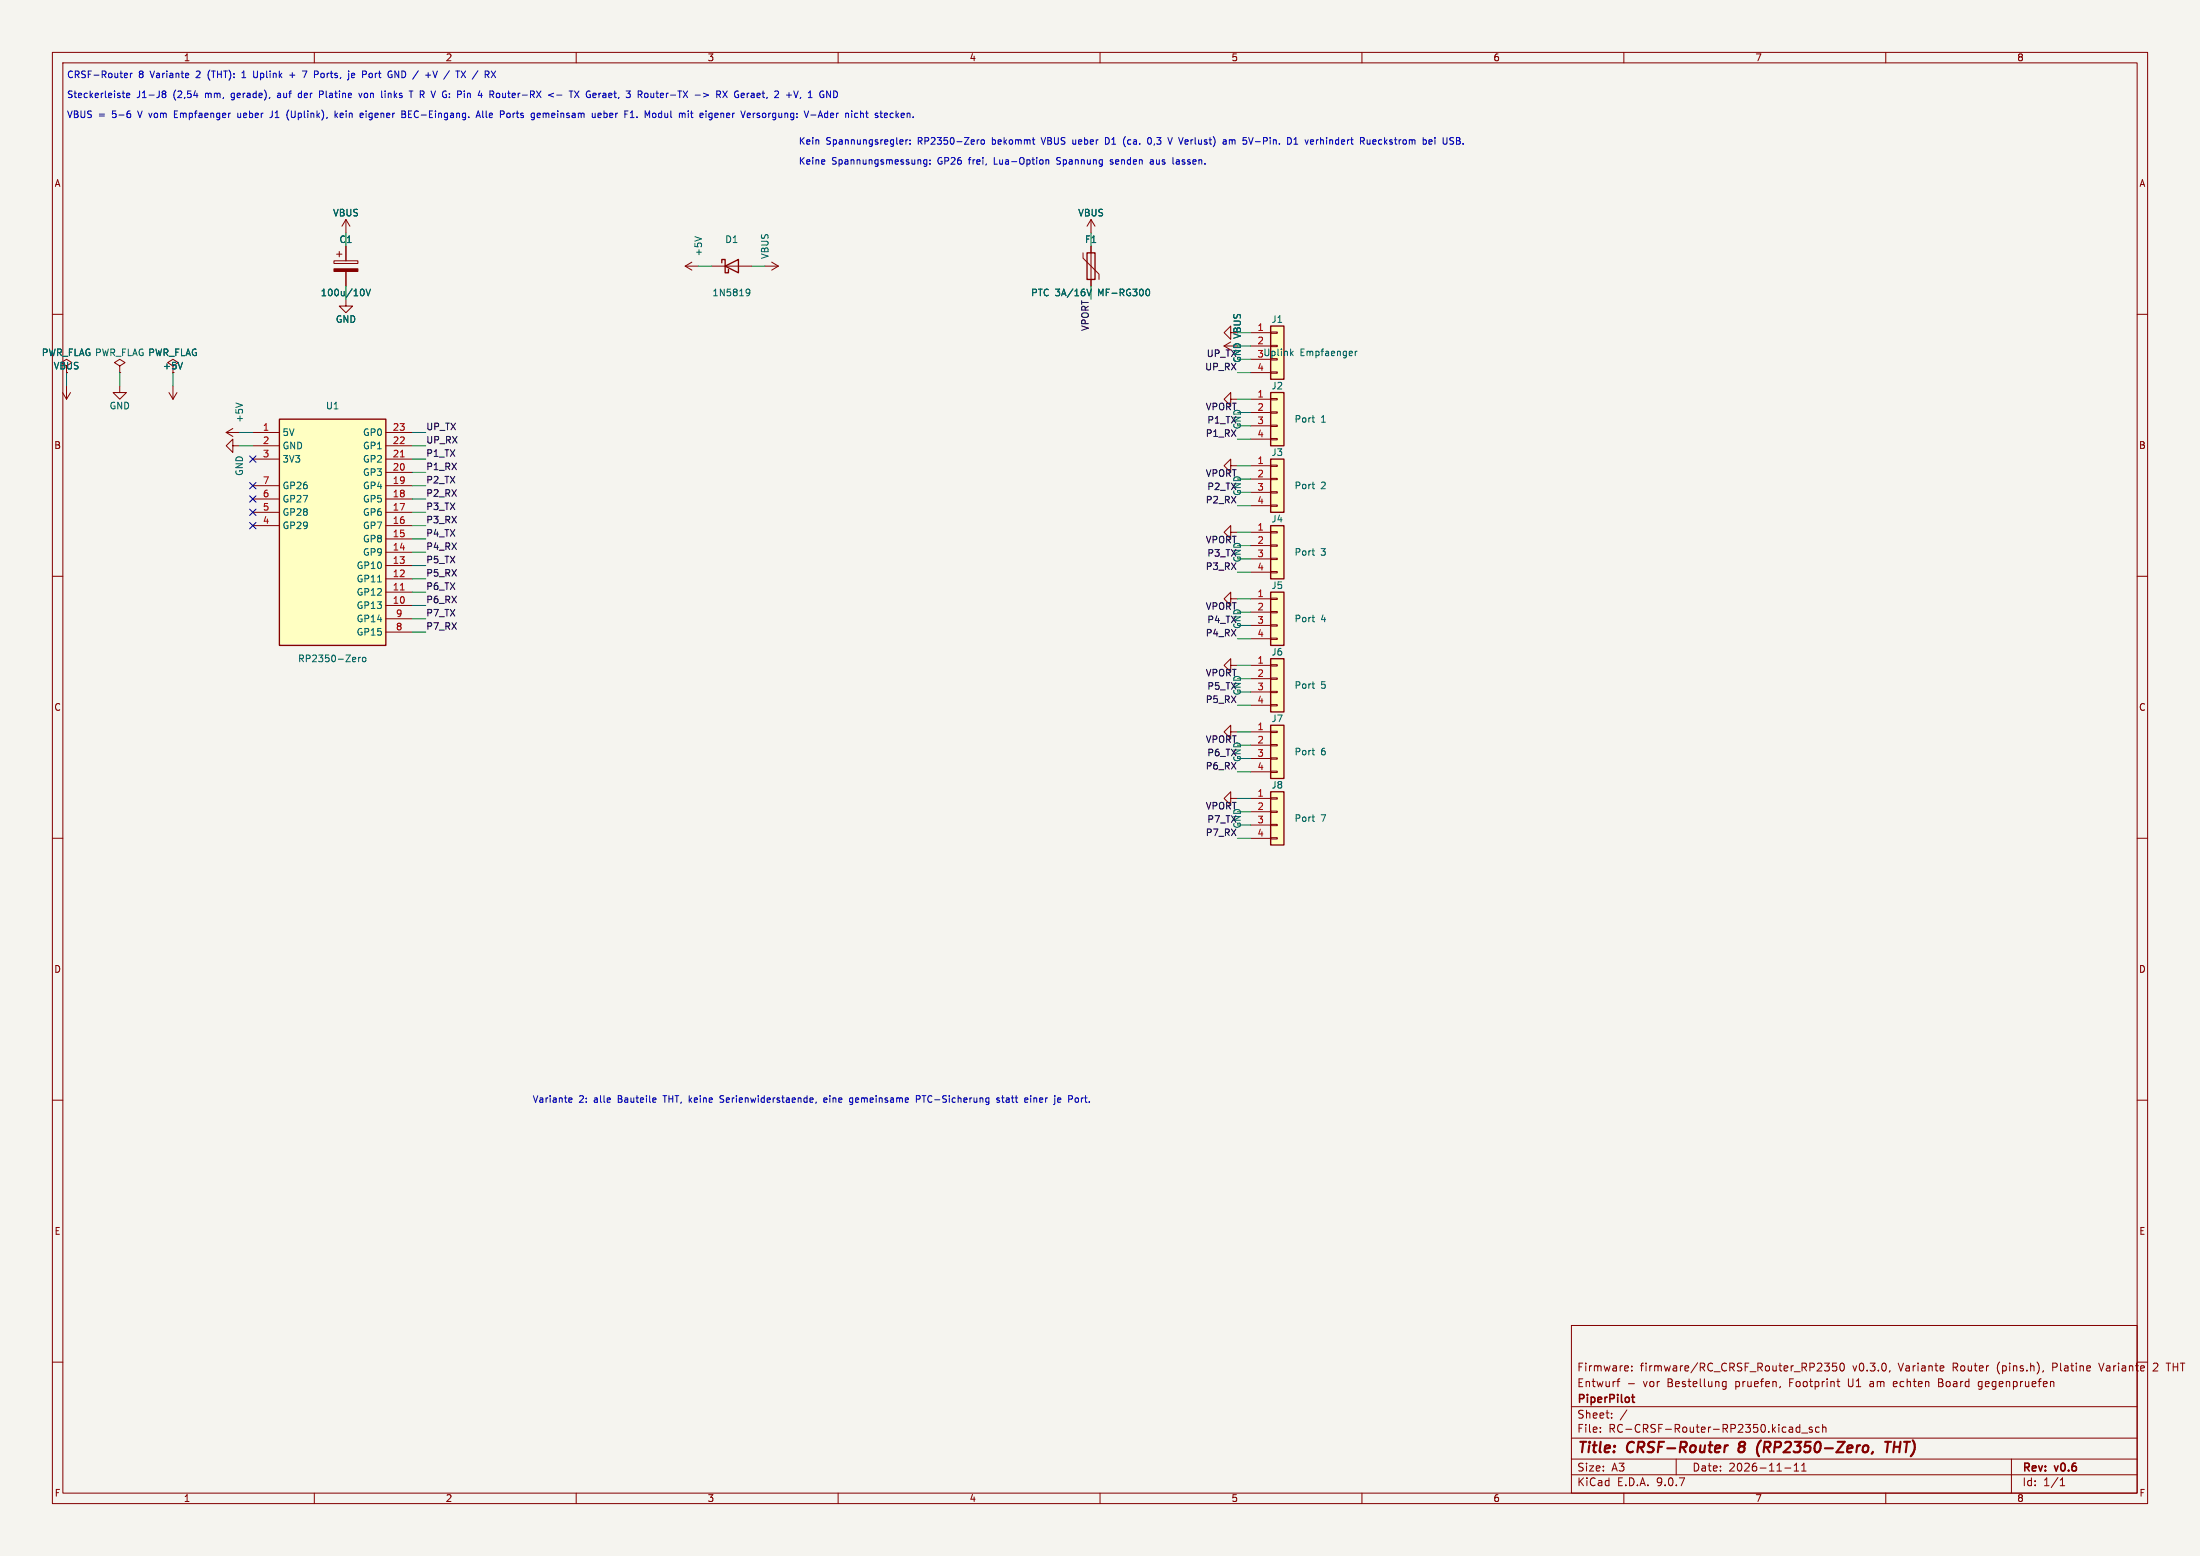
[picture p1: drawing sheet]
(kicad_sch
 (version 20250114)
 (generator "eeschema")
 (generator_version "9.0")
 (paper "A3")
 (title_block
  (title "CRSF-Router 8 (RP2350-Zero, THT)")
  (date "2026-11-11")
  (rev "v0.6")
  (company "PiperPilot")
  (comment 1 "Entwurf - vor Bestellung pruefen, Footprint U1 am echten Board gegenpruefen")
  (comment 2 "Firmware: firmware/RC_CRSF_Router_RP2350 v0.3.0, Variante Router (pins.h), Platine Variante 2 THT"))
 (lib_symbols
  (symbol "Connector_Generic:Conn_01x04"
   (pin_names
    (offset 1.016) (hide yes)) (exclude_from_sim no) (in_bom yes) (on_board yes)
   (property "Reference" "J" (at 0 5.08 0) (effects (font (size 1.27 1.27))))
   (property "Value" "Conn_01x04" (at 0 -7.62 0) (effects (font (size 1.27 1.27))))
   (property "Footprint" "" (at 0 0 0) (effects (font (size 1.27 1.27)) (hide yes)))
   (property "Datasheet" "~" (at 0 0 0) (effects (font (size 1.27 1.27)) (hide yes)))
   (property "Description" "Generic connector, single row, 01x04, script generated (kicad-library-utils/schlib/autogen/connector/)" (at 0 0 0) (effects (font (size 1.27 1.27)) (hide yes)))
   (symbol "Conn_01x04_1_1"
    (rectangle (start -1.27 3.81) (end 1.27 -6.35) (stroke (width 0.254) (type default)) (fill (type background)))
    (rectangle (start -1.27 2.667) (end 0 2.413) (stroke (width 0.1524) (type default)) (fill (type none)))
    (rectangle (start -1.27 0.127) (end 0 -0.127) (stroke (width 0.1524) (type default)) (fill (type none)))
    (rectangle (start -1.27 -2.413) (end 0 -2.667) (stroke (width 0.1524) (type default)) (fill (type none)))
    (rectangle (start -1.27 -4.953) (end 0 -5.207) (stroke (width 0.1524) (type default)) (fill (type none)))
    (pin passive line (at -5.08 2.54 0) (length 3.81) (name "Pin_1" (effects (font (size 1.27 1.27)))) (number "1" (effects (font (size 1.27 1.27)))))
    (pin passive line (at -5.08 0 0) (length 3.81) (name "Pin_2" (effects (font (size 1.27 1.27)))) (number "2" (effects (font (size 1.27 1.27)))))
    (pin passive line (at -5.08 -2.54 0) (length 3.81) (name "Pin_3" (effects (font (size 1.27 1.27)))) (number "3" (effects (font (size 1.27 1.27)))))
    (pin passive line (at -5.08 -5.08 0) (length 3.81) (name "Pin_4" (effects (font (size 1.27 1.27)))) (number "4" (effects (font (size 1.27 1.27))))))
   (embedded_fonts no))
  (symbol "Device:C_Polarized"
   (pin_numbers (hide yes))
   (pin_names
    (offset 0.254)) (exclude_from_sim no) (in_bom yes) (on_board yes)
   (property "Reference" "C" (at 0.635 2.54 0) (effects (font (size 1.27 1.27)) (justify left)))
   (property "Value" "C_Polarized" (at 0.635 -2.54 0) (effects (font (size 1.27 1.27)) (justify left)))
   (property "Footprint" "" (at 0.9652 -3.81 0) (effects (font (size 1.27 1.27)) (hide yes)))
   (property "Datasheet" "~" (at 0 0 0) (effects (font (size 1.27 1.27)) (hide yes)))
   (property "Description" "Polarized capacitor" (at 0 0 0) (effects (font (size 1.27 1.27)) (hide yes)))
   (symbol "C_Polarized_0_1"
    (rectangle (start -2.286 0.508) (end 2.286 1.016) (stroke (width 0) (type default)) (fill (type none)))
    (polyline (pts (xy -1.778 2.286) (xy -0.762 2.286)) (stroke (width 0) (type default)) (fill (type none)))
    (polyline (pts (xy -1.27 2.794) (xy -1.27 1.778)) (stroke (width 0) (type default)) (fill (type none)))
    (rectangle (start 2.286 -0.508) (end -2.286 -1.016) (stroke (width 0) (type default)) (fill (type outline))))
   (symbol "C_Polarized_1_1"
    (pin passive line (at 0 3.81 270) (length 2.794) (name "~" (effects (font (size 1.27 1.27)))) (number "1" (effects (font (size 1.27 1.27)))))
    (pin passive line (at 0 -3.81 90) (length 2.794) (name "~" (effects (font (size 1.27 1.27)))) (number "2" (effects (font (size 1.27 1.27))))))
   (embedded_fonts no))
  (symbol "Device:D_Schottky"
   (pin_numbers (hide yes))
   (pin_names
    (offset 1.016) (hide yes)) (exclude_from_sim no) (in_bom yes) (on_board yes)
   (property "Reference" "D" (at 0 2.54 0) (effects (font (size 1.27 1.27))))
   (property "Value" "D_Schottky" (at 0 -2.54 0) (effects (font (size 1.27 1.27))))
   (property "Footprint" "" (at 0 0 0) (effects (font (size 1.27 1.27)) (hide yes)))
   (property "Datasheet" "~" (at 0 0 0) (effects (font (size 1.27 1.27)) (hide yes)))
   (property "Description" "Schottky diode" (at 0 0 0) (effects (font (size 1.27 1.27)) (hide yes)))
   (symbol "D_Schottky_0_1"
    (polyline (pts (xy -1.905 0.635) (xy -1.905 1.27) (xy -1.27 1.27) (xy -1.27 -1.27) (xy -0.635 -1.27) (xy -0.635 -0.635)) (stroke (width 0.254) (type default)) (fill (type none)))
    (polyline (pts (xy 1.27 1.27) (xy 1.27 -1.27) (xy -1.27 0) (xy 1.27 1.27)) (stroke (width 0.254) (type default)) (fill (type none)))
    (polyline (pts (xy 1.27 0) (xy -1.27 0)) (stroke (width 0) (type default)) (fill (type none))))
   (symbol "D_Schottky_1_1"
    (pin passive line (at -3.81 0 0) (length 2.54) (name "K" (effects (font (size 1.27 1.27)))) (number "1" (effects (font (size 1.27 1.27)))))
    (pin passive line (at 3.81 0 180) (length 2.54) (name "A" (effects (font (size 1.27 1.27)))) (number "2" (effects (font (size 1.27 1.27))))))
   (embedded_fonts no))
  (symbol "Device:Polyfuse"
   (pin_numbers (hide yes))
   (pin_names
    (offset 0)) (exclude_from_sim no) (in_bom yes) (on_board yes)
   (property "Reference" "F" (at -2.54 0 90) (effects (font (size 1.27 1.27))))
   (property "Value" "Polyfuse" (at 2.54 0 90) (effects (font (size 1.27 1.27))))
   (property "Footprint" "" (at 1.27 -5.08 0) (effects (font (size 1.27 1.27)) (justify left) (hide yes)))
   (property "Datasheet" "~" (at 0 0 0) (effects (font (size 1.27 1.27)) (hide yes)))
   (property "Description" "Resettable fuse, polymeric positive temperature coefficient" (at 0 0 0) (effects (font (size 1.27 1.27)) (hide yes)))
   (symbol "Polyfuse_0_1"
    (polyline (pts (xy -1.524 2.54) (xy -1.524 1.524) (xy 1.524 -1.524) (xy 1.524 -2.54)) (stroke (width 0) (type default)) (fill (type none)))
    (rectangle (start -0.762 2.54) (end 0.762 -2.54) (stroke (width 0.254) (type default)) (fill (type none)))
    (polyline (pts (xy 0 2.54) (xy 0 -2.54)) (stroke (width 0) (type default)) (fill (type none))))
   (symbol "Polyfuse_1_1"
    (pin passive line (at 0 3.81 270) (length 1.27) (name "~" (effects (font (size 1.27 1.27)))) (number "1" (effects (font (size 1.27 1.27)))))
    (pin passive line (at 0 -3.81 90) (length 1.27) (name "~" (effects (font (size 1.27 1.27)))) (number "2" (effects (font (size 1.27 1.27))))))
   (embedded_fonts no))
  (symbol "Router8:RP2350-Zero" (exclude_from_sim no) (in_bom yes) (on_board yes)
   (property "Reference" "U" (at 0 22.86 0) (effects (font (size 1.27 1.27))))
   (property "Value" "RP2350-Zero" (at 0 -22.86 0) (effects (font (size 1.27 1.27))))
   (property "Footprint" "Router8:RP2350-Zero_Socket" (at 0 0 0) (effects (font (size 1.27 1.27)) (hide yes)))
   (property "Datasheet" "https://www.waveshare.com/wiki/RP2350-Zero" (at 0 0 0) (effects (font (size 1.27 1.27)) (hide yes)))
   (property "Description" "Waveshare RP2350-Zero (RP2350A), 23 Pins, gesteckt" (at 0 0 0) (effects (font (size 1.27 1.27)) (hide yes)))
   (symbol "RP2350-Zero_0_1"
    (rectangle (start -10.16 21.59) (end 10.16 -21.59) (stroke (width 0.254) (type default)) (fill (type background))))
   (symbol "RP2350-Zero_1_1"
    (pin power_in line (at -15.24 19.05 0) (length 5.08) (name "5V" (effects (font (size 1.27 1.27)))) (number "1" (effects (font (size 1.27 1.27)))))
    (pin power_in line (at -15.24 16.51 0) (length 5.08) (name "GND" (effects (font (size 1.27 1.27)))) (number "2" (effects (font (size 1.27 1.27)))))
    (pin power_out line (at -15.24 13.97 0) (length 5.08) (name "3V3" (effects (font (size 1.27 1.27)))) (number "3" (effects (font (size 1.27 1.27)))))
    (pin bidirectional line (at -15.24 8.89 0) (length 5.08) (name "GP26" (effects (font (size 1.27 1.27)))) (number "7" (effects (font (size 1.27 1.27)))))
    (pin bidirectional line (at -15.24 6.35 0) (length 5.08) (name "GP27" (effects (font (size 1.27 1.27)))) (number "6" (effects (font (size 1.27 1.27)))))
    (pin bidirectional line (at -15.24 3.81 0) (length 5.08) (name "GP28" (effects (font (size 1.27 1.27)))) (number "5" (effects (font (size 1.27 1.27)))))
    (pin bidirectional line (at -15.24 1.27 0) (length 5.08) (name "GP29" (effects (font (size 1.27 1.27)))) (number "4" (effects (font (size 1.27 1.27)))))
    (pin bidirectional line (at 15.24 19.05 180) (length 5.08) (name "GP0" (effects (font (size 1.27 1.27)))) (number "23" (effects (font (size 1.27 1.27)))))
    (pin bidirectional line (at 15.24 16.51 180) (length 5.08) (name "GP1" (effects (font (size 1.27 1.27)))) (number "22" (effects (font (size 1.27 1.27)))))
    (pin bidirectional line (at 15.24 13.97 180) (length 5.08) (name "GP2" (effects (font (size 1.27 1.27)))) (number "21" (effects (font (size 1.27 1.27)))))
    (pin bidirectional line (at 15.24 11.43 180) (length 5.08) (name "GP3" (effects (font (size 1.27 1.27)))) (number "20" (effects (font (size 1.27 1.27)))))
    (pin bidirectional line (at 15.24 8.89 180) (length 5.08) (name "GP4" (effects (font (size 1.27 1.27)))) (number "19" (effects (font (size 1.27 1.27)))))
    (pin bidirectional line (at 15.24 6.35 180) (length 5.08) (name "GP5" (effects (font (size 1.27 1.27)))) (number "18" (effects (font (size 1.27 1.27)))))
    (pin bidirectional line (at 15.24 3.81 180) (length 5.08) (name "GP6" (effects (font (size 1.27 1.27)))) (number "17" (effects (font (size 1.27 1.27)))))
    (pin bidirectional line (at 15.24 1.27 180) (length 5.08) (name "GP7" (effects (font (size 1.27 1.27)))) (number "16" (effects (font (size 1.27 1.27)))))
    (pin bidirectional line (at 15.24 -1.27 180) (length 5.08) (name "GP8" (effects (font (size 1.27 1.27)))) (number "15" (effects (font (size 1.27 1.27)))))
    (pin bidirectional line (at 15.24 -3.81 180) (length 5.08) (name "GP9" (effects (font (size 1.27 1.27)))) (number "14" (effects (font (size 1.27 1.27)))))
    (pin bidirectional line (at 15.24 -6.35 180) (length 5.08) (name "GP10" (effects (font (size 1.27 1.27)))) (number "13" (effects (font (size 1.27 1.27)))))
    (pin bidirectional line (at 15.24 -8.89 180) (length 5.08) (name "GP11" (effects (font (size 1.27 1.27)))) (number "12" (effects (font (size 1.27 1.27)))))
    (pin bidirectional line (at 15.24 -11.43 180) (length 5.08) (name "GP12" (effects (font (size 1.27 1.27)))) (number "11" (effects (font (size 1.27 1.27)))))
    (pin bidirectional line (at 15.24 -13.97 180) (length 5.08) (name "GP13" (effects (font (size 1.27 1.27)))) (number "10" (effects (font (size 1.27 1.27)))))
    (pin bidirectional line (at 15.24 -16.51 180) (length 5.08) (name "GP14" (effects (font (size 1.27 1.27)))) (number "9" (effects (font (size 1.27 1.27)))))
    (pin bidirectional line (at 15.24 -19.05 180) (length 5.08) (name "GP15" (effects (font (size 1.27 1.27)))) (number "8" (effects (font (size 1.27 1.27))))))
   (embedded_fonts no))
  (symbol "power:+5V"
   (power)
   (pin_names
    (offset 0)) (exclude_from_sim no) (in_bom yes) (on_board yes)
   (property "Reference" "#PWR" (at 0 -3.81 0) (effects (font (size 1.27 1.27)) (hide yes)))
   (property "Value" "+5V" (at 0 3.556 0) (effects (font (size 1.27 1.27))))
   (property "Footprint" "" (at 0 0 0) (effects (font (size 1.27 1.27)) (hide yes)))
   (property "Datasheet" "" (at 0 0 0) (effects (font (size 1.27 1.27)) (hide yes)))
   (property "Description" "Power symbol creates a global label with name \"+5V\"" (at 0 0 0) (effects (font (size 1.27 1.27)) (hide yes)))
   (symbol "+5V_0_1"
    (polyline (pts (xy -0.762 1.27) (xy 0 2.54)) (stroke (width 0) (type default)) (fill (type none)))
    (polyline (pts (xy 0 2.54) (xy 0.762 1.27)) (stroke (width 0) (type default)) (fill (type none)))
    (polyline (pts (xy 0 0) (xy 0 2.54)) (stroke (width 0) (type default)) (fill (type none))))
   (symbol "+5V_1_1"
    (pin power_in line (at 0 0 90) (length 0) (hide yes) (name "+5V" (effects (font (size 1.27 1.27)))) (number "1" (effects (font (size 1.27 1.27))))))
   (embedded_fonts no))
  (symbol "power:GND"
   (power)
   (pin_names
    (offset 0)) (exclude_from_sim no) (in_bom yes) (on_board yes)
   (property "Reference" "#PWR" (at 0 -6.35 0) (effects (font (size 1.27 1.27)) (hide yes)))
   (property "Value" "GND" (at 0 -3.81 0) (effects (font (size 1.27 1.27))))
   (property "Footprint" "" (at 0 0 0) (effects (font (size 1.27 1.27)) (hide yes)))
   (property "Datasheet" "" (at 0 0 0) (effects (font (size 1.27 1.27)) (hide yes)))
   (property "Description" "Power symbol creates a global label with name \"GND\" , ground" (at 0 0 0) (effects (font (size 1.27 1.27)) (hide yes)))
   (symbol "GND_0_1"
    (polyline (pts (xy 0 0) (xy 0 -1.27) (xy 1.27 -1.27) (xy 0 -2.54) (xy -1.27 -1.27) (xy 0 -1.27)) (stroke (width 0) (type default)) (fill (type none))))
   (symbol "GND_1_1"
    (pin power_in line (at 0 0 270) (length 0) (hide yes) (name "GND" (effects (font (size 1.27 1.27)))) (number "1" (effects (font (size 1.27 1.27))))))
   (embedded_fonts no))
  (symbol "power:PWR_FLAG"
   (power)
   (pin_numbers (hide yes))
   (pin_names
    (offset 0) (hide yes)) (exclude_from_sim no) (in_bom yes) (on_board yes)
   (property "Reference" "#FLG" (at 0 1.905 0) (effects (font (size 1.27 1.27)) (hide yes)))
   (property "Value" "PWR_FLAG" (at 0 3.81 0) (effects (font (size 1.27 1.27))))
   (property "Footprint" "" (at 0 0 0) (effects (font (size 1.27 1.27)) (hide yes)))
   (property "Datasheet" "~" (at 0 0 0) (effects (font (size 1.27 1.27)) (hide yes)))
   (property "Description" "Special symbol for telling ERC where power comes from" (at 0 0 0) (effects (font (size 1.27 1.27)) (hide yes)))
   (symbol "PWR_FLAG_0_0"
    (pin power_out line (at 0 0 90) (length 0) (name "pwr" (effects (font (size 1.27 1.27)))) (number "1" (effects (font (size 1.27 1.27))))))
   (symbol "PWR_FLAG_0_1"
    (polyline (pts (xy 0 0) (xy 0 1.27) (xy -1.016 1.905) (xy 0 2.54) (xy 1.016 1.905) (xy 0 1.27)) (stroke (width 0) (type default)) (fill (type none))))
   (embedded_fonts no))
  (symbol "power:VBUS"
   (power)
   (pin_names
    (offset 0)) (exclude_from_sim no) (in_bom yes) (on_board yes)
   (property "Reference" "#PWR" (at 0 -3.81 0) (effects (font (size 1.27 1.27)) (hide yes)))
   (property "Value" "VBUS" (at 0 3.81 0) (effects (font (size 1.27 1.27))))
   (property "Footprint" "" (at 0 0 0) (effects (font (size 1.27 1.27)) (hide yes)))
   (property "Datasheet" "" (at 0 0 0) (effects (font (size 1.27 1.27)) (hide yes)))
   (property "Description" "Power symbol creates a global label with name \"VBUS\"" (at 0 0 0) (effects (font (size 1.27 1.27)) (hide yes)))
   (symbol "VBUS_0_1"
    (polyline (pts (xy -0.762 1.27) (xy 0 2.54)) (stroke (width 0) (type default)) (fill (type none)))
    (polyline (pts (xy 0 2.54) (xy 0.762 1.27)) (stroke (width 0) (type default)) (fill (type none)))
    (polyline (pts (xy 0 0) (xy 0 2.54)) (stroke (width 0) (type default)) (fill (type none))))
   (symbol "VBUS_1_1"
    (pin power_in line (at 0 0 90) (length 0) (hide yes) (name "VBUS" (effects (font (size 1.27 1.27)))) (number "1" (effects (font (size 1.27 1.27))))))
   (embedded_fonts no)))
 (text "Steckerleiste J1-J8 (2,54 mm, gerade), auf der Platine von links T R V G: Pin 4 Router-RX <- TX Geraet, 3 Router-TX -> RX Geraet, 2 +V, 1 GND"
  (exclude_from_sim no)
  (at 12.7 19.05 0)
  (effects (font (size 1.27 1.27)) (justify left bottom)))
 (text "CRSF-Router 8 Variante 2 (THT): 1 Uplink + 7 Ports, je Port GND / +V / TX / RX"
  (exclude_from_sim no)
  (at 12.7 15.24 0)
  (effects (font (size 1.27 1.27)) (justify left bottom)))
 (text "Variante 2: alle Bauteile THT, keine Serienwiderstaende, eine gemeinsame PTC-Sicherung statt einer je Port."
  (exclude_from_sim no)
  (at 101.6 210.82 0)
  (effects (font (size 1.27 1.27)) (justify left bottom)))
 (text "VBUS = 5-6 V vom Empfaenger ueber J1 (Uplink), kein eigener BEC-Eingang. Alle Ports gemeinsam ueber F1. Modul mit eigener Versorgung: V-Ader nicht stecken."
  (exclude_from_sim no)
  (at 12.7 22.86 0)
  (effects (font (size 1.27 1.27)) (justify left bottom)))
 (text "Kein Spannungsregler: RP2350-Zero bekommt VBUS ueber D1 (ca. 0,3 V Verlust) am 5V-Pin. D1 verhindert Rueckstrom bei USB."
  (exclude_from_sim no)
  (at 152.4 27.94 0)
  (effects (font (size 1.27 1.27)) (justify left bottom)))
 (text "Keine Spannungsmessung: GP26 frei, Lua-Option Spannung senden aus lassen."
  (exclude_from_sim no)
  (at 152.4 31.75 0)
  (effects (font (size 1.27 1.27)) (justify left bottom)))
 (no_connect
  (at 48.26 92.71))
 (no_connect
  (at 48.26 95.25))
 (no_connect
  (at 48.26 87.63))
 (no_connect
  (at 48.26 100.33))
 (no_connect
  (at 48.26 97.79))
 (wire
  (pts (xy 238.76 116.84) (xy 236.22 116.84))
  (stroke (width 0) (type default)))
 (wire
  (pts (xy 208.28 46.99) (xy 208.28 44.45))
  (stroke (width 0) (type default)))
 (wire
  (pts (xy 66.04 54.61) (xy 66.04 57.15))
  (stroke (width 0) (type default)))
 (wire
  (pts (xy 238.76 104.14) (xy 236.22 104.14))
  (stroke (width 0) (type default)))
 (wire
  (pts (xy 78.74 120.65) (xy 81.28 120.65))
  (stroke (width 0) (type default)))
 (wire
  (pts (xy 78.74 102.87) (xy 81.28 102.87))
  (stroke (width 0) (type default)))
 (wire
  (pts (xy 238.76 157.48) (xy 236.22 157.48))
  (stroke (width 0) (type default)))
 (wire
  (pts (xy 78.74 90.17) (xy 81.28 90.17))
  (stroke (width 0) (type default)))
 (wire
  (pts (xy 238.76 109.22) (xy 236.22 109.22))
  (stroke (width 0) (type default)))
 (wire
  (pts (xy 78.74 113.03) (xy 81.28 113.03))
  (stroke (width 0) (type default)))
 (wire
  (pts (xy 78.74 110.49) (xy 81.28 110.49))
  (stroke (width 0) (type default)))
 (wire
  (pts (xy 238.76 63.5) (xy 236.22 63.5))
  (stroke (width 0) (type default)))
 (wire
  (pts (xy 33.02 71.12) (xy 33.02 73.66))
  (stroke (width 0) (type default)))
 (wire
  (pts (xy 238.76 78.74) (xy 236.22 78.74))
  (stroke (width 0) (type default)))
 (wire
  (pts (xy 238.76 119.38) (xy 236.22 119.38))
  (stroke (width 0) (type default)))
 (wire
  (pts (xy 78.74 92.71) (xy 81.28 92.71))
  (stroke (width 0) (type default)))
 (wire
  (pts (xy 238.76 160.02) (xy 236.22 160.02))
  (stroke (width 0) (type default)))
 (wire
  (pts (xy 78.74 115.57) (xy 81.28 115.57))
  (stroke (width 0) (type default)))
 (wire
  (pts (xy 238.76 88.9) (xy 236.22 88.9))
  (stroke (width 0) (type default)))
 (wire
  (pts (xy 78.74 95.25) (xy 81.28 95.25))
  (stroke (width 0) (type default)))
 (wire
  (pts (xy 66.04 46.99) (xy 66.04 44.45))
  (stroke (width 0) (type default)))
 (wire
  (pts (xy 238.76 83.82) (xy 236.22 83.82))
  (stroke (width 0) (type default)))
 (wire
  (pts (xy 238.76 66.04) (xy 236.22 66.04))
  (stroke (width 0) (type default)))
 (wire
  (pts (xy 48.26 85.09) (xy 45.72 85.09))
  (stroke (width 0) (type default)))
 (wire
  (pts (xy 12.7 71.12) (xy 12.7 73.66))
  (stroke (width 0) (type default)))
 (wire
  (pts (xy 238.76 152.4) (xy 236.22 152.4))
  (stroke (width 0) (type default)))
 (wire
  (pts (xy 238.76 147.32) (xy 236.22 147.32))
  (stroke (width 0) (type default)))
 (wire
  (pts (xy 238.76 154.94) (xy 236.22 154.94))
  (stroke (width 0) (type default)))
 (wire
  (pts (xy 238.76 68.58) (xy 236.22 68.58))
  (stroke (width 0) (type default)))
 (wire
  (pts (xy 238.76 134.62) (xy 236.22 134.62))
  (stroke (width 0) (type default)))
 (wire
  (pts (xy 238.76 121.92) (xy 236.22 121.92))
  (stroke (width 0) (type default)))
 (wire
  (pts (xy 78.74 107.95) (xy 81.28 107.95))
  (stroke (width 0) (type default)))
 (wire
  (pts (xy 238.76 96.52) (xy 236.22 96.52))
  (stroke (width 0) (type default)))
 (wire
  (pts (xy 238.76 106.68) (xy 236.22 106.68))
  (stroke (width 0) (type default)))
 (wire
  (pts (xy 238.76 144.78) (xy 236.22 144.78))
  (stroke (width 0) (type default)))
 (wire
  (pts (xy 238.76 127) (xy 236.22 127))
  (stroke (width 0) (type default)))
 (wire
  (pts (xy 78.74 85.09) (xy 81.28 85.09))
  (stroke (width 0) (type default)))
 (wire
  (pts (xy 238.76 129.54) (xy 236.22 129.54))
  (stroke (width 0) (type default)))
 (wire
  (pts (xy 238.76 81.28) (xy 236.22 81.28))
  (stroke (width 0) (type default)))
 (wire
  (pts (xy 48.26 82.55) (xy 45.72 82.55))
  (stroke (width 0) (type default)))
 (wire
  (pts (xy 238.76 76.2) (xy 236.22 76.2))
  (stroke (width 0) (type default)))
 (wire
  (pts (xy 78.74 87.63) (xy 81.28 87.63))
  (stroke (width 0) (type default)))
 (wire
  (pts (xy 78.74 118.11) (xy 81.28 118.11))
  (stroke (width 0) (type default)))
 (wire
  (pts (xy 22.86 71.12) (xy 22.86 73.66))
  (stroke (width 0) (type default)))
 (wire
  (pts (xy 143.51 50.8) (xy 146.05 50.8))
  (stroke (width 0) (type default)))
 (wire
  (pts (xy 238.76 101.6) (xy 236.22 101.6))
  (stroke (width 0) (type default)))
 (wire
  (pts (xy 78.74 105.41) (xy 81.28 105.41))
  (stroke (width 0) (type default)))
 (wire
  (pts (xy 238.76 71.12) (xy 236.22 71.12))
  (stroke (width 0) (type default)))
 (wire
  (pts (xy 238.76 142.24) (xy 236.22 142.24))
  (stroke (width 0) (type default)))
 (wire
  (pts (xy 78.74 97.79) (xy 81.28 97.79))
  (stroke (width 0) (type default)))
 (wire
  (pts (xy 78.74 100.33) (xy 81.28 100.33))
  (stroke (width 0) (type default)))
 (wire
  (pts (xy 238.76 91.44) (xy 236.22 91.44))
  (stroke (width 0) (type default)))
 (wire
  (pts (xy 238.76 132.08) (xy 236.22 132.08))
  (stroke (width 0) (type default)))
 (wire
  (pts (xy 78.74 82.55) (xy 81.28 82.55))
  (stroke (width 0) (type default)))
 (wire
  (pts (xy 238.76 93.98) (xy 236.22 93.98))
  (stroke (width 0) (type default)))
 (wire
  (pts (xy 208.28 54.61) (xy 208.28 57.15))
  (stroke (width 0) (type default)))
 (wire
  (pts (xy 238.76 114.3) (xy 236.22 114.3))
  (stroke (width 0) (type default)))
 (wire
  (pts (xy 238.76 139.7) (xy 236.22 139.7))
  (stroke (width 0) (type default)))
 (wire
  (pts (xy 135.89 50.8) (xy 133.35 50.8))
  (stroke (width 0) (type default)))
 (label "VPORT"
  (at 236.22 78.74 180)
  (effects (font (size 1.27 1.27)) (justify right bottom)))
 (label "P5_TX"
  (at 236.22 132.08 180)
  (effects (font (size 1.27 1.27)) (justify right bottom)))
 (label "P5_TX"
  (at 81.28 107.95 0)
  (effects (font (size 1.27 1.27)) (justify left bottom)))
 (label "P2_RX"
  (at 81.28 95.25 0)
  (effects (font (size 1.27 1.27)) (justify left bottom)))
 (label "P2_TX"
  (at 81.28 92.71 0)
  (effects (font (size 1.27 1.27)) (justify left bottom)))
 (label "VPORT"
  (at 236.22 116.84 180)
  (effects (font (size 1.27 1.27)) (justify right bottom)))
 (label "P1_RX"
  (at 81.28 90.17 0)
  (effects (font (size 1.27 1.27)) (justify left bottom)))
 (label "VPORT"
  (at 236.22 129.54 180)
  (effects (font (size 1.27 1.27)) (justify right bottom)))
 (label "VPORT"
  (at 236.22 104.14 180)
  (effects (font (size 1.27 1.27)) (justify right bottom)))
 (label "VPORT"
  (at 208.28 57.15 270)
  (effects (font (size 1.27 1.27)) (justify right bottom)))
 (label "P7_TX"
  (at 81.28 118.11 0)
  (effects (font (size 1.27 1.27)) (justify left bottom)))
 (label "UP_RX"
  (at 236.22 71.12 180)
  (effects (font (size 1.27 1.27)) (justify right bottom)))
 (label "P5_RX"
  (at 81.28 110.49 0)
  (effects (font (size 1.27 1.27)) (justify left bottom)))
 (label "P7_RX"
  (at 236.22 160.02 180)
  (effects (font (size 1.27 1.27)) (justify right bottom)))
 (label "P1_RX"
  (at 236.22 83.82 180)
  (effects (font (size 1.27 1.27)) (justify right bottom)))
 (label "P2_RX"
  (at 236.22 96.52 180)
  (effects (font (size 1.27 1.27)) (justify right bottom)))
 (label "P3_RX"
  (at 81.28 100.33 0)
  (effects (font (size 1.27 1.27)) (justify left bottom)))
 (label "P7_TX"
  (at 236.22 157.48 180)
  (effects (font (size 1.27 1.27)) (justify right bottom)))
 (label "P6_RX"
  (at 236.22 147.32 180)
  (effects (font (size 1.27 1.27)) (justify right bottom)))
 (label "UP_TX"
  (at 81.28 82.55 0)
  (effects (font (size 1.27 1.27)) (justify left bottom)))
 (label "P4_RX"
  (at 236.22 121.92 180)
  (effects (font (size 1.27 1.27)) (justify right bottom)))
 (label "P3_TX"
  (at 236.22 106.68 180)
  (effects (font (size 1.27 1.27)) (justify right bottom)))
 (label "UP_RX"
  (at 81.28 85.09 0)
  (effects (font (size 1.27 1.27)) (justify left bottom)))
 (label "P6_TX"
  (at 81.28 113.03 0)
  (effects (font (size 1.27 1.27)) (justify left bottom)))
 (label "P6_TX"
  (at 236.22 144.78 180)
  (effects (font (size 1.27 1.27)) (justify right bottom)))
 (label "VPORT"
  (at 236.22 154.94 180)
  (effects (font (size 1.27 1.27)) (justify right bottom)))
 (label "P1_TX"
  (at 236.22 81.28 180)
  (effects (font (size 1.27 1.27)) (justify right bottom)))
 (label "P4_RX"
  (at 81.28 105.41 0)
  (effects (font (size 1.27 1.27)) (justify left bottom)))
 (label "P3_TX"
  (at 81.28 97.79 0)
  (effects (font (size 1.27 1.27)) (justify left bottom)))
 (label "VPORT"
  (at 236.22 142.24 180)
  (effects (font (size 1.27 1.27)) (justify right bottom)))
 (label "P3_RX"
  (at 236.22 109.22 180)
  (effects (font (size 1.27 1.27)) (justify right bottom)))
 (label "P4_TX"
  (at 81.28 102.87 0)
  (effects (font (size 1.27 1.27)) (justify left bottom)))
 (label "P5_RX"
  (at 236.22 134.62 180)
  (effects (font (size 1.27 1.27)) (justify right bottom)))
 (label "P2_TX"
  (at 236.22 93.98 180)
  (effects (font (size 1.27 1.27)) (justify right bottom)))
 (label "P1_TX"
  (at 81.28 87.63 0)
  (effects (font (size 1.27 1.27)) (justify left bottom)))
 (label "UP_TX"
  (at 236.22 68.58 180)
  (effects (font (size 1.27 1.27)) (justify right bottom)))
 (label "P6_RX"
  (at 81.28 115.57 0)
  (effects (font (size 1.27 1.27)) (justify left bottom)))
 (label "P4_TX"
  (at 236.22 119.38 180)
  (effects (font (size 1.27 1.27)) (justify right bottom)))
 (label "P7_RX"
  (at 81.28 120.65 0)
  (effects (font (size 1.27 1.27)) (justify left bottom)))
 (label "VPORT"
  (at 236.22 91.44 180)
  (effects (font (size 1.27 1.27)) (justify right bottom)))
 (symbol
  (lib_id "power:VBUS")
  (at 236.22 66.04 90)
  (unit 1)
  (exclude_from_sim no)
  (in_bom yes)
  (on_board yes)
  (dnp no)
  (property "Reference" "#PWR09" (at 236.22 66.04 0) (effects (font (size 1.27 1.27)) (hide yes)))
  (property "Value" "VBUS" (at 236.22 62.23 0) (effects (font (size 1.27 1.27))))
  (property "Footprint" "" (at 236.22 66.04 0) (effects (font (size 1.27 1.27)) (hide yes)))
  (property "Datasheet" "" (at 236.22 66.04 0) (effects (font (size 1.27 1.27)) (hide yes)))
  (property "Description" "" (at 236.22 66.04 0) (effects (font (size 1.27 1.27))))
  (pin "1"))
 (symbol
  (lib_id "Connector_Generic:Conn_01x04")
  (at 243.84 66.04 0)
  (unit 1)
  (exclude_from_sim no)
  (in_bom yes)
  (on_board yes)
  (dnp no)
  (property "Reference" "J1" (at 243.84 60.96 0) (effects (font (size 1.27 1.27))))
  (property "Value" "Uplink Empfaenger" (at 250.19 67.31 0) (effects (font (size 1.27 1.27))))
  (property "Footprint" "Router8:PinHeader_1x04_Rail" (at 243.84 66.04 0) (effects (font (size 1.27 1.27)) (hide yes)))
  (property "Datasheet" "" (at 243.84 66.04 0) (effects (font (size 1.27 1.27)) (hide yes)))
  (property "Description" "" (at 243.84 66.04 0) (effects (font (size 1.27 1.27))))
  (pin "1")
  (pin "2")
  (pin "3")
  (pin "4"))
 (symbol
  (lib_id "Connector_Generic:Conn_01x04")
  (at 243.84 129.54 0)
  (unit 1)
  (exclude_from_sim no)
  (in_bom yes)
  (on_board yes)
  (dnp no)
  (property "Reference" "J6" (at 243.84 124.46 0) (effects (font (size 1.27 1.27))))
  (property "Value" "Port 5" (at 250.19 130.81 0) (effects (font (size 1.27 1.27))))
  (property "Footprint" "Router8:PinHeader_1x04_Rail" (at 243.84 129.54 0) (effects (font (size 1.27 1.27)) (hide yes)))
  (property "Datasheet" "" (at 243.84 129.54 0) (effects (font (size 1.27 1.27)) (hide yes)))
  (property "Description" "" (at 243.84 129.54 0) (effects (font (size 1.27 1.27))))
  (pin "1")
  (pin "2")
  (pin "3")
  (pin "4"))
 (symbol
  (lib_id "Connector_Generic:Conn_01x04")
  (at 243.84 142.24 0)
  (unit 1)
  (exclude_from_sim no)
  (in_bom yes)
  (on_board yes)
  (dnp no)
  (property "Reference" "J7" (at 243.84 137.16 0) (effects (font (size 1.27 1.27))))
  (property "Value" "Port 6" (at 250.19 143.51 0) (effects (font (size 1.27 1.27))))
  (property "Footprint" "Router8:PinHeader_1x04_Rail" (at 243.84 142.24 0) (effects (font (size 1.27 1.27)) (hide yes)))
  (property "Datasheet" "" (at 243.84 142.24 0) (effects (font (size 1.27 1.27)) (hide yes)))
  (property "Description" "" (at 243.84 142.24 0) (effects (font (size 1.27 1.27))))
  (pin "1")
  (pin "2")
  (pin "3")
  (pin "4"))
 (symbol
  (lib_id "power:GND")
  (at 236.22 127 270)
  (unit 1)
  (exclude_from_sim no)
  (in_bom yes)
  (on_board yes)
  (dnp no)
  (property "Reference" "#PWR14" (at 236.22 127 0) (effects (font (size 1.27 1.27)) (hide yes)))
  (property "Value" "GND" (at 236.22 130.81 0) (effects (font (size 1.27 1.27))))
  (property "Footprint" "" (at 236.22 127 0) (effects (font (size 1.27 1.27)) (hide yes)))
  (property "Datasheet" "" (at 236.22 127 0) (effects (font (size 1.27 1.27)) (hide yes)))
  (property "Description" "" (at 236.22 127 0) (effects (font (size 1.27 1.27))))
  (pin "1"))
 (symbol
  (lib_id "Router8:RP2350-Zero")
  (at 63.5 101.6 0)
  (unit 1)
  (exclude_from_sim no)
  (in_bom yes)
  (on_board yes)
  (dnp no)
  (property "Reference" "U1" (at 63.5 77.47 0) (effects (font (size 1.27 1.27))))
  (property "Value" "RP2350-Zero" (at 63.5 125.73 0) (effects (font (size 1.27 1.27))))
  (property "Footprint" "Router8:RP2350-Zero_Socket" (at 63.5 101.6 0) (effects (font (size 1.27 1.27)) (hide yes)))
  (property "Datasheet" "" (at 63.5 101.6 0) (effects (font (size 1.27 1.27)) (hide yes)))
  (property "Description" "" (at 63.5 101.6 0) (effects (font (size 1.27 1.27))))
  (pin "1")
  (pin "2")
  (pin "3")
  (pin "7")
  (pin "6")
  (pin "5")
  (pin "4")
  (pin "23")
  (pin "22")
  (pin "21")
  (pin "20")
  (pin "19")
  (pin "18")
  (pin "17")
  (pin "16")
  (pin "15")
  (pin "14")
  (pin "13")
  (pin "12")
  (pin "11")
  (pin "10")
  (pin "9")
  (pin "8"))
 (symbol
  (lib_id "Connector_Generic:Conn_01x04")
  (at 243.84 154.94 0)
  (unit 1)
  (exclude_from_sim no)
  (in_bom yes)
  (on_board yes)
  (dnp no)
  (property "Reference" "J8" (at 243.84 149.86 0) (effects (font (size 1.27 1.27))))
  (property "Value" "Port 7" (at 250.19 156.21 0) (effects (font (size 1.27 1.27))))
  (property "Footprint" "Router8:PinHeader_1x04_Rail" (at 243.84 154.94 0) (effects (font (size 1.27 1.27)) (hide yes)))
  (property "Datasheet" "" (at 243.84 154.94 0) (effects (font (size 1.27 1.27)) (hide yes)))
  (property "Description" "" (at 243.84 154.94 0) (effects (font (size 1.27 1.27))))
  (pin "1")
  (pin "2")
  (pin "3")
  (pin "4"))
 (symbol
  (lib_id "power:GND")
  (at 45.72 85.09 270)
  (unit 1)
  (exclude_from_sim no)
  (in_bom yes)
  (on_board yes)
  (dnp no)
  (property "Reference" "#PWR02" (at 45.72 85.09 0) (effects (font (size 1.27 1.27)) (hide yes)))
  (property "Value" "GND" (at 45.72 88.9 0) (effects (font (size 1.27 1.27))))
  (property "Footprint" "" (at 45.72 85.09 0) (effects (font (size 1.27 1.27)) (hide yes)))
  (property "Datasheet" "" (at 45.72 85.09 0) (effects (font (size 1.27 1.27)) (hide yes)))
  (property "Description" "" (at 45.72 85.09 0) (effects (font (size 1.27 1.27))))
  (pin "1"))
 (symbol
  (lib_id "power:PWR_FLAG")
  (at 22.86 71.12 0)
  (unit 1)
  (exclude_from_sim no)
  (in_bom yes)
  (on_board yes)
  (dnp no)
  (property "Reference" "#FLG19" (at 22.86 71.12 0) (effects (font (size 1.27 1.27)) (hide yes)))
  (property "Value" "PWR_FLAG" (at 22.86 67.31 0) (effects (font (size 1.27 1.27))))
  (property "Footprint" "" (at 22.86 71.12 0) (effects (font (size 1.27 1.27)) (hide yes)))
  (property "Datasheet" "" (at 22.86 71.12 0) (effects (font (size 1.27 1.27)) (hide yes)))
  (property "Description" "" (at 22.86 71.12 0) (effects (font (size 1.27 1.27))))
  (pin "1"))
 (symbol
  (lib_id "power:GND")
  (at 236.22 63.5 270)
  (unit 1)
  (exclude_from_sim no)
  (in_bom yes)
  (on_board yes)
  (dnp no)
  (property "Reference" "#PWR08" (at 236.22 63.5 0) (effects (font (size 1.27 1.27)) (hide yes)))
  (property "Value" "GND" (at 236.22 67.31 0) (effects (font (size 1.27 1.27))))
  (property "Footprint" "" (at 236.22 63.5 0) (effects (font (size 1.27 1.27)) (hide yes)))
  (property "Datasheet" "" (at 236.22 63.5 0) (effects (font (size 1.27 1.27)) (hide yes)))
  (property "Description" "" (at 236.22 63.5 0) (effects (font (size 1.27 1.27))))
  (pin "1"))
 (symbol
  (lib_id "Connector_Generic:Conn_01x04")
  (at 243.84 116.84 0)
  (unit 1)
  (exclude_from_sim no)
  (in_bom yes)
  (on_board yes)
  (dnp no)
  (property "Reference" "J5" (at 243.84 111.76 0) (effects (font (size 1.27 1.27))))
  (property "Value" "Port 4" (at 250.19 118.11 0) (effects (font (size 1.27 1.27))))
  (property "Footprint" "Router8:PinHeader_1x04_Rail" (at 243.84 116.84 0) (effects (font (size 1.27 1.27)) (hide yes)))
  (property "Datasheet" "" (at 243.84 116.84 0) (effects (font (size 1.27 1.27)) (hide yes)))
  (property "Description" "" (at 243.84 116.84 0) (effects (font (size 1.27 1.27))))
  (pin "1")
  (pin "2")
  (pin "3")
  (pin "4"))
 (symbol
  (lib_id "power:+5V")
  (at 33.02 73.66 180)
  (unit 1)
  (exclude_from_sim no)
  (in_bom yes)
  (on_board yes)
  (dnp no)
  (property "Reference" "#PWR22" (at 33.02 73.66 0) (effects (font (size 1.27 1.27)) (hide yes)))
  (property "Value" "+5V" (at 33.02 69.85 0) (effects (font (size 1.27 1.27))))
  (property "Footprint" "" (at 33.02 73.66 0) (effects (font (size 1.27 1.27)) (hide yes)))
  (property "Datasheet" "" (at 33.02 73.66 0) (effects (font (size 1.27 1.27)) (hide yes)))
  (property "Description" "" (at 33.02 73.66 0) (effects (font (size 1.27 1.27))))
  (pin "1"))
 (symbol
  (lib_id "power:VBUS")
  (at 12.7 73.66 180)
  (unit 1)
  (exclude_from_sim no)
  (in_bom yes)
  (on_board yes)
  (dnp no)
  (property "Reference" "#PWR18" (at 12.7 73.66 0) (effects (font (size 1.27 1.27)) (hide yes)))
  (property "Value" "VBUS" (at 12.7 69.85 0) (effects (font (size 1.27 1.27))))
  (property "Footprint" "" (at 12.7 73.66 0) (effects (font (size 1.27 1.27)) (hide yes)))
  (property "Datasheet" "" (at 12.7 73.66 0) (effects (font (size 1.27 1.27)) (hide yes)))
  (property "Description" "" (at 12.7 73.66 0) (effects (font (size 1.27 1.27))))
  (pin "1"))
 (symbol
  (lib_id "Device:C_Polarized")
  (at 66.04 50.8 0)
  (unit 1)
  (exclude_from_sim no)
  (in_bom yes)
  (on_board yes)
  (dnp no)
  (property "Reference" "C1" (at 66.04 45.72 0) (effects (font (size 1.27 1.27))))
  (property "Value" "100u/10V" (at 66.04 55.88 0) (effects (font (size 1.27 1.27))))
  (property "Footprint" "Capacitor_THT:CP_Radial_D5.0mm_P2.00mm" (at 66.04 50.8 0) (effects (font (size 1.27 1.27)) (hide yes)))
  (property "Datasheet" "" (at 66.04 50.8 0) (effects (font (size 1.27 1.27)) (hide yes)))
  (property "Description" "" (at 66.04 50.8 0) (effects (font (size 1.27 1.27))))
  (pin "1")
  (pin "2"))
 (symbol
  (lib_id "power:VBUS")
  (at 208.28 44.45 0)
  (unit 1)
  (exclude_from_sim no)
  (in_bom yes)
  (on_board yes)
  (dnp no)
  (property "Reference" "#PWR07" (at 208.28 44.45 0) (effects (font (size 1.27 1.27)) (hide yes)))
  (property "Value" "VBUS" (at 208.28 40.64 0) (effects (font (size 1.27 1.27))))
  (property "Footprint" "" (at 208.28 44.45 0) (effects (font (size 1.27 1.27)) (hide yes)))
  (property "Datasheet" "" (at 208.28 44.45 0) (effects (font (size 1.27 1.27)) (hide yes)))
  (property "Description" "" (at 208.28 44.45 0) (effects (font (size 1.27 1.27))))
  (pin "1"))
 (symbol
  (lib_id "Connector_Generic:Conn_01x04")
  (at 243.84 104.14 0)
  (unit 1)
  (exclude_from_sim no)
  (in_bom yes)
  (on_board yes)
  (dnp no)
  (property "Reference" "J4" (at 243.84 99.06 0) (effects (font (size 1.27 1.27))))
  (property "Value" "Port 3" (at 250.19 105.41 0) (effects (font (size 1.27 1.27))))
  (property "Footprint" "Router8:PinHeader_1x04_Rail" (at 243.84 104.14 0) (effects (font (size 1.27 1.27)) (hide yes)))
  (property "Datasheet" "" (at 243.84 104.14 0) (effects (font (size 1.27 1.27)) (hide yes)))
  (property "Description" "" (at 243.84 104.14 0) (effects (font (size 1.27 1.27))))
  (pin "1")
  (pin "2")
  (pin "3")
  (pin "4"))
 (symbol
  (lib_id "power:+5V")
  (at 45.72 82.55 90)
  (unit 1)
  (exclude_from_sim no)
  (in_bom yes)
  (on_board yes)
  (dnp no)
  (property "Reference" "#PWR01" (at 45.72 82.55 0) (effects (font (size 1.27 1.27)) (hide yes)))
  (property "Value" "+5V" (at 45.72 78.74 0) (effects (font (size 1.27 1.27))))
  (property "Footprint" "" (at 45.72 82.55 0) (effects (font (size 1.27 1.27)) (hide yes)))
  (property "Datasheet" "" (at 45.72 82.55 0) (effects (font (size 1.27 1.27)) (hide yes)))
  (property "Description" "" (at 45.72 82.55 0) (effects (font (size 1.27 1.27))))
  (pin "1"))
 (symbol
  (lib_id "Device:Polyfuse")
  (at 208.28 50.8 0)
  (unit 1)
  (exclude_from_sim no)
  (in_bom yes)
  (on_board yes)
  (dnp no)
  (property "Reference" "F1" (at 208.28 45.72 0) (effects (font (size 1.27 1.27))))
  (property "Value" "PTC 3A/16V MF-RG300" (at 208.28 55.88 0) (effects (font (size 1.27 1.27))))
  (property "Footprint" "Fuse:Fuse_Bourns_MF-RG300" (at 208.28 50.8 0) (effects (font (size 1.27 1.27)) (hide yes)))
  (property "Datasheet" "" (at 208.28 50.8 0) (effects (font (size 1.27 1.27)) (hide yes)))
  (property "Description" "" (at 208.28 50.8 0) (effects (font (size 1.27 1.27))))
  (pin "1")
  (pin "2"))
 (symbol
  (lib_id "Connector_Generic:Conn_01x04")
  (at 243.84 91.44 0)
  (unit 1)
  (exclude_from_sim no)
  (in_bom yes)
  (on_board yes)
  (dnp no)
  (property "Reference" "J3" (at 243.84 86.36 0) (effects (font (size 1.27 1.27))))
  (property "Value" "Port 2" (at 250.19 92.71 0) (effects (font (size 1.27 1.27))))
  (property "Footprint" "Router8:PinHeader_1x04_Rail" (at 243.84 91.44 0) (effects (font (size 1.27 1.27)) (hide yes)))
  (property "Datasheet" "" (at 243.84 91.44 0) (effects (font (size 1.27 1.27)) (hide yes)))
  (property "Description" "" (at 243.84 91.44 0) (effects (font (size 1.27 1.27))))
  (pin "1")
  (pin "2")
  (pin "3")
  (pin "4"))
 (symbol
  (lib_id "power:GND")
  (at 236.22 152.4 270)
  (unit 1)
  (exclude_from_sim no)
  (in_bom yes)
  (on_board yes)
  (dnp no)
  (property "Reference" "#PWR16" (at 236.22 152.4 0) (effects (font (size 1.27 1.27)) (hide yes)))
  (property "Value" "GND" (at 236.22 156.21 0) (effects (font (size 1.27 1.27))))
  (property "Footprint" "" (at 236.22 152.4 0) (effects (font (size 1.27 1.27)) (hide yes)))
  (property "Datasheet" "" (at 236.22 152.4 0) (effects (font (size 1.27 1.27)) (hide yes)))
  (property "Description" "" (at 236.22 152.4 0) (effects (font (size 1.27 1.27))))
  (pin "1"))
 (symbol
  (lib_id "power:PWR_FLAG")
  (at 12.7 71.12 0)
  (unit 1)
  (exclude_from_sim no)
  (in_bom yes)
  (on_board yes)
  (dnp no)
  (property "Reference" "#FLG17" (at 12.7 71.12 0) (effects (font (size 1.27 1.27)) (hide yes)))
  (property "Value" "PWR_FLAG" (at 12.7 67.31 0) (effects (font (size 1.27 1.27))))
  (property "Footprint" "" (at 12.7 71.12 0) (effects (font (size 1.27 1.27)) (hide yes)))
  (property "Datasheet" "" (at 12.7 71.12 0) (effects (font (size 1.27 1.27)) (hide yes)))
  (property "Description" "" (at 12.7 71.12 0) (effects (font (size 1.27 1.27))))
  (pin "1"))
 (symbol
  (lib_id "power:GND")
  (at 236.22 101.6 270)
  (unit 1)
  (exclude_from_sim no)
  (in_bom yes)
  (on_board yes)
  (dnp no)
  (property "Reference" "#PWR12" (at 236.22 101.6 0) (effects (font (size 1.27 1.27)) (hide yes)))
  (property "Value" "GND" (at 236.22 105.41 0) (effects (font (size 1.27 1.27))))
  (property "Footprint" "" (at 236.22 101.6 0) (effects (font (size 1.27 1.27)) (hide yes)))
  (property "Datasheet" "" (at 236.22 101.6 0) (effects (font (size 1.27 1.27)) (hide yes)))
  (property "Description" "" (at 236.22 101.6 0) (effects (font (size 1.27 1.27))))
  (pin "1"))
 (symbol
  (lib_id "power:PWR_FLAG")
  (at 33.02 71.12 0)
  (unit 1)
  (exclude_from_sim no)
  (in_bom yes)
  (on_board yes)
  (dnp no)
  (property "Reference" "#FLG21" (at 33.02 71.12 0) (effects (font (size 1.27 1.27)) (hide yes)))
  (property "Value" "PWR_FLAG" (at 33.02 67.31 0) (effects (font (size 1.27 1.27))))
  (property "Footprint" "" (at 33.02 71.12 0) (effects (font (size 1.27 1.27)) (hide yes)))
  (property "Datasheet" "" (at 33.02 71.12 0) (effects (font (size 1.27 1.27)) (hide yes)))
  (property "Description" "" (at 33.02 71.12 0) (effects (font (size 1.27 1.27))))
  (pin "1"))
 (symbol
  (lib_id "power:VBUS")
  (at 66.04 44.45 0)
  (unit 1)
  (exclude_from_sim no)
  (in_bom yes)
  (on_board yes)
  (dnp no)
  (property "Reference" "#PWR03" (at 66.04 44.45 0) (effects (font (size 1.27 1.27)) (hide yes)))
  (property "Value" "VBUS" (at 66.04 40.64 0) (effects (font (size 1.27 1.27))))
  (property "Footprint" "" (at 66.04 44.45 0) (effects (font (size 1.27 1.27)) (hide yes)))
  (property "Datasheet" "" (at 66.04 44.45 0) (effects (font (size 1.27 1.27)) (hide yes)))
  (property "Description" "" (at 66.04 44.45 0) (effects (font (size 1.27 1.27))))
  (pin "1"))
 (symbol
  (lib_id "Device:D_Schottky")
  (at 139.7 50.8 0)
  (unit 1)
  (exclude_from_sim no)
  (in_bom yes)
  (on_board yes)
  (dnp no)
  (property "Reference" "D1" (at 139.7 45.72 0) (effects (font (size 1.27 1.27))))
  (property "Value" "1N5819" (at 139.7 55.88 0) (effects (font (size 1.27 1.27))))
  (property "Footprint" "Diode_THT:D_DO-41_SOD81_P7.62mm_Horizontal" (at 139.7 50.8 0) (effects (font (size 1.27 1.27)) (hide yes)))
  (property "Datasheet" "" (at 139.7 50.8 0) (effects (font (size 1.27 1.27)) (hide yes)))
  (property "Description" "" (at 139.7 50.8 0) (effects (font (size 1.27 1.27))))
  (pin "1")
  (pin "2"))
 (symbol
  (lib_id "power:GND")
  (at 236.22 76.2 270)
  (unit 1)
  (exclude_from_sim no)
  (in_bom yes)
  (on_board yes)
  (dnp no)
  (property "Reference" "#PWR10" (at 236.22 76.2 0) (effects (font (size 1.27 1.27)) (hide yes)))
  (property "Value" "GND" (at 236.22 80.01 0) (effects (font (size 1.27 1.27))))
  (property "Footprint" "" (at 236.22 76.2 0) (effects (font (size 1.27 1.27)) (hide yes)))
  (property "Datasheet" "" (at 236.22 76.2 0) (effects (font (size 1.27 1.27)) (hide yes)))
  (property "Description" "" (at 236.22 76.2 0) (effects (font (size 1.27 1.27))))
  (pin "1"))
 (symbol
  (lib_id "power:GND")
  (at 66.04 57.15 0)
  (unit 1)
  (exclude_from_sim no)
  (in_bom yes)
  (on_board yes)
  (dnp no)
  (property "Reference" "#PWR04" (at 66.04 57.15 0) (effects (font (size 1.27 1.27)) (hide yes)))
  (property "Value" "GND" (at 66.04 60.96 0) (effects (font (size 1.27 1.27))))
  (property "Footprint" "" (at 66.04 57.15 0) (effects (font (size 1.27 1.27)) (hide yes)))
  (property "Datasheet" "" (at 66.04 57.15 0) (effects (font (size 1.27 1.27)) (hide yes)))
  (property "Description" "" (at 66.04 57.15 0) (effects (font (size 1.27 1.27))))
  (pin "1"))
 (symbol
  (lib_id "power:GND")
  (at 236.22 139.7 270)
  (unit 1)
  (exclude_from_sim no)
  (in_bom yes)
  (on_board yes)
  (dnp no)
  (property "Reference" "#PWR15" (at 236.22 139.7 0) (effects (font (size 1.27 1.27)) (hide yes)))
  (property "Value" "GND" (at 236.22 143.51 0) (effects (font (size 1.27 1.27))))
  (property "Footprint" "" (at 236.22 139.7 0) (effects (font (size 1.27 1.27)) (hide yes)))
  (property "Datasheet" "" (at 236.22 139.7 0) (effects (font (size 1.27 1.27)) (hide yes)))
  (property "Description" "" (at 236.22 139.7 0) (effects (font (size 1.27 1.27))))
  (pin "1"))
 (symbol
  (lib_id "power:+5V")
  (at 133.35 50.8 90)
  (unit 1)
  (exclude_from_sim no)
  (in_bom yes)
  (on_board yes)
  (dnp no)
  (property "Reference" "#PWR05" (at 133.35 50.8 0) (effects (font (size 1.27 1.27)) (hide yes)))
  (property "Value" "+5V" (at 133.35 46.99 0) (effects (font (size 1.27 1.27))))
  (property "Footprint" "" (at 133.35 50.8 0) (effects (font (size 1.27 1.27)) (hide yes)))
  (property "Datasheet" "" (at 133.35 50.8 0) (effects (font (size 1.27 1.27)) (hide yes)))
  (property "Description" "" (at 133.35 50.8 0) (effects (font (size 1.27 1.27))))
  (pin "1"))
 (symbol
  (lib_id "power:VBUS")
  (at 146.05 50.8 270)
  (unit 1)
  (exclude_from_sim no)
  (in_bom yes)
  (on_board yes)
  (dnp no)
  (property "Reference" "#PWR06" (at 146.05 50.8 0) (effects (font (size 1.27 1.27)) (hide yes)))
  (property "Value" "VBUS" (at 146.05 46.99 0) (effects (font (size 1.27 1.27))))
  (property "Footprint" "" (at 146.05 50.8 0) (effects (font (size 1.27 1.27)) (hide yes)))
  (property "Datasheet" "" (at 146.05 50.8 0) (effects (font (size 1.27 1.27)) (hide yes)))
  (property "Description" "" (at 146.05 50.8 0) (effects (font (size 1.27 1.27))))
  (pin "1"))
 (symbol
  (lib_id "Connector_Generic:Conn_01x04")
  (at 243.84 78.74 0)
  (unit 1)
  (exclude_from_sim no)
  (in_bom yes)
  (on_board yes)
  (dnp no)
  (property "Reference" "J2" (at 243.84 73.66 0) (effects (font (size 1.27 1.27))))
  (property "Value" "Port 1" (at 250.19 80.01 0) (effects (font (size 1.27 1.27))))
  (property "Footprint" "Router8:PinHeader_1x04_Rail" (at 243.84 78.74 0) (effects (font (size 1.27 1.27)) (hide yes)))
  (property "Datasheet" "" (at 243.84 78.74 0) (effects (font (size 1.27 1.27)) (hide yes)))
  (property "Description" "" (at 243.84 78.74 0) (effects (font (size 1.27 1.27))))
  (pin "1")
  (pin "2")
  (pin "3")
  (pin "4"))
 (symbol
  (lib_id "power:GND")
  (at 236.22 114.3 270)
  (unit 1)
  (exclude_from_sim no)
  (in_bom yes)
  (on_board yes)
  (dnp no)
  (property "Reference" "#PWR13" (at 236.22 114.3 0) (effects (font (size 1.27 1.27)) (hide yes)))
  (property "Value" "GND" (at 236.22 118.11 0) (effects (font (size 1.27 1.27))))
  (property "Footprint" "" (at 236.22 114.3 0) (effects (font (size 1.27 1.27)) (hide yes)))
  (property "Datasheet" "" (at 236.22 114.3 0) (effects (font (size 1.27 1.27)) (hide yes)))
  (property "Description" "" (at 236.22 114.3 0) (effects (font (size 1.27 1.27))))
  (pin "1"))
 (symbol
  (lib_id "power:GND")
  (at 236.22 88.9 270)
  (unit 1)
  (exclude_from_sim no)
  (in_bom yes)
  (on_board yes)
  (dnp no)
  (property "Reference" "#PWR11" (at 236.22 88.9 0) (effects (font (size 1.27 1.27)) (hide yes)))
  (property "Value" "GND" (at 236.22 92.71 0) (effects (font (size 1.27 1.27))))
  (property "Footprint" "" (at 236.22 88.9 0) (effects (font (size 1.27 1.27)) (hide yes)))
  (property "Datasheet" "" (at 236.22 88.9 0) (effects (font (size 1.27 1.27)) (hide yes)))
  (property "Description" "" (at 236.22 88.9 0) (effects (font (size 1.27 1.27))))
  (pin "1"))
 (symbol
  (lib_id "power:GND")
  (at 22.86 73.66 0)
  (unit 1)
  (exclude_from_sim no)
  (in_bom yes)
  (on_board yes)
  (dnp no)
  (property "Reference" "#PWR20" (at 22.86 73.66 0) (effects (font (size 1.27 1.27)) (hide yes)))
  (property "Value" "GND" (at 22.86 77.47 0) (effects (font (size 1.27 1.27))))
  (property "Footprint" "" (at 22.86 73.66 0) (effects (font (size 1.27 1.27)) (hide yes)))
  (property "Datasheet" "" (at 22.86 73.66 0) (effects (font (size 1.27 1.27)) (hide yes)))
  (property "Description" "" (at 22.86 73.66 0) (effects (font (size 1.27 1.27))))
  (pin "1"))
 (sheet_instances
  (path ""
   (page "1")))
 (embedded_fonts no))
